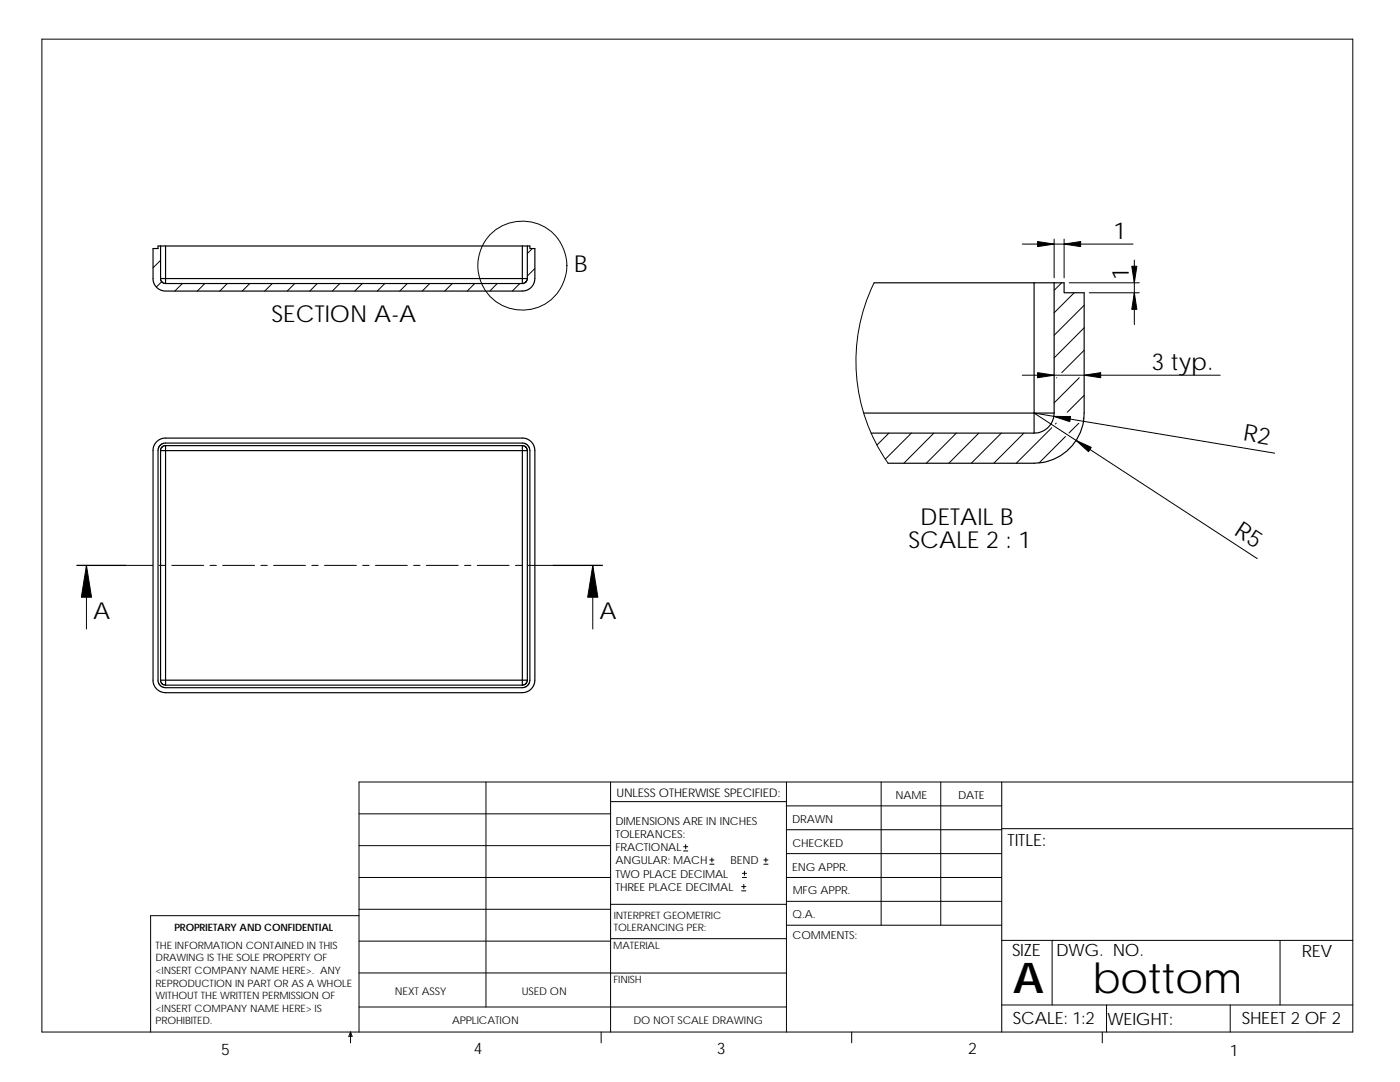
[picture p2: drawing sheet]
<svg xmlns="http://www.w3.org/2000/svg" width="279mm" height="216mm" viewBox="0 0 279 216" stroke-linecap="round" stroke-linejoin="round" font-family="sans-serif">
<g fill="none" stroke="#000" stroke-width=".2">
<path d="M8.4 7.8h261.6v198.1h-261.6zM32 51.9l-1.5 1.5M32.3 56.2l-1.1 1.1M36.4 56.6l-1.5 1.5M40.9 56.6l-1.5 1.5M45.4 56.6l-1.5 1.5M49.8 56.6l-1.5 1.5M54.3 56.6l-1.5 1.5M58.8 56.6l-1.5 1.5M63.3 56.6l-1.5 1.5M67.8 56.6l-1.5 1.5M72.3 56.6l-1.5 1.5"/>
<path d="M76.8 56.6l-1.5 1.5M81.3 56.6l-1.5 1.5M85.8 56.6l-1.5 1.5M90.3 56.6l-1.5 1.5M94.7 56.6l-1.5 1.5M99.2 56.6l-1.5 1.5M103.7 56.6l-1.5 1.5M106.2 49.6l-1 1M106.7 53.6l-1.5 1.5M174.5 56.4a35.5 35.5 0 0 0 2.7 36M204 48.7h22.1M210.4 47.7v7.7"/>
<path d="M211.9 56.4l-1.5 1.5M212.4 47.7v7.7M213.4 56.4h14M214.4 58.4l-4 4M217.4 58.4h10M226.4 51.9v12.9M204 74.9h39.5M210.9 75.4h.1M215.4 75.4l-5 5M216.4 60.9l-6 6M216.4 65.4l-6 6M216.4 69.9l-4.5 4.5"/>
<path d="M216.4 78.9l-3.4 3.4M177.4 86.4l-2.4 2.4M181.9 86.4l-5.2 5.2M186.4 86.4l-6 6M190.9 86.4l-6 6M195.3 86.4l-5.9 6M199.8 86.4l-6 6M204.3 86.4l-6 6M209.9 85.3l-7.1 7.1M210.8 84.4l-.2 .2M212.6 87.1l-5.2 5.3M215.3 84.4l-1.9 2"/>
<path d="M216.3 83.4l-.1 .2M254.4 90.4l-48-8 44.5 29.1M17.3 112.8v12.7M25.3 112.8h5.2M31.7 112.8h1.3M34.3 112.8h6.3M41.9 112.8h1.3M44.4 112.8h6.4M52.1 112.8h1.2M54.6 112.8h6.4M62.2 112.8h1.3M64.8 112.8h6.3"/>
<path d="M72.4 112.8h1.3M74.9 112.8h6.4M82.5 112.8h1.3M85.1 112.8h6.3M92.7 112.8h1.3M95.2 112.8h6.4M102.9 112.8h1.2M105.4 112.8h4.9M118.3 112.8v12.7M97 156v44.9M121.9 160h35.1M121.9 156v49.9"/>
<path d="M157 156v49.9M175.9 156v28.6M187.7 156v28.6M199.9 156v49.9M270 156h-198.4v49.9M71.6 162.4h50.3M71.6 175.1h50.3M71.6 168.7h50.3M136.4 169.8h.9M136.4 169h.9M136.8 168.5v.9M141.6 172.4h.9"/>
<path d="M141.6 171.6h.9M142.1 171.2v.8M148 177.8h.8M148 176.9h.8M148.2 175.1h.8M148.2 174.3h.8M148.4 176.5v.8M148.6 173.8v.9M152.4 172.4h.9M152.4 171.6h.9M152.8 171.2v.8M157 179.9h42.9"/>
<path d="M157 175.1h42.9M157 160.8h42.9M157 165.6h42.9M157 170.3h42.9M199.9 165.4h70.1M71.6 182.7h-41.5v23.2M71.6 194.1h50.3M71.6 181.4h50.3M71.6 187.8h50.3M121.9 180.4h35.1M121.9 187.3h35.1M121.9 194.2h35.1"/>
<path d="M157 184.6h42.9M199.9 187.6h70.1M210 187.6v12.9M255.5 187.6v12.9M70 205.9l.3 .9h-.7zM70 205.9v2.2M71.6 200.9h85.4M120 205.9v2.2M170 205.9v2.2M199.9 200.5h70.1M220 205.9v2.2M220.8 200.5v5.4"/>
<path d="M245.5 200.5v5.4"/>
<circle cx="104.2" cy="53" r="8.9"/>
</g>
<g fill="none" stroke="#000" stroke-width=".23">
<path d="M32 55.6h1M32 49.1h1v6.5M32 49.1v6.5M32 55.6l.3 .6 .7 .4M32 49.1h-.5v.5h-1v6.3l.3 .8 .5 .7 .8 .5 .9 .2h71.5l.9-.3 .7-.5 .5-.8 .1-.6v-6.3h-1v-.5h-.5M33 55.6v1M33 49.1h71.2M33 56.6h71.2M33 55.6h71.2M104.2 55.6v1M104.2 55.6h1M104.2 49.1v6.5"/>
<path d="M104.2 49.1h1M105.2 55.6l-.3 .7-.7 .3M105.2 49.1v6.5M174.5 56.4h31.9M206.4 56.4v26M206.4 56.4h4M210.4 56.4v26M210.4 56.4h2v2h4v24a10 10 0 0 1-10 10h-29.2M31.3 88.1l.8-.5 .6-.2h71.8l1.1 .4 .8 .9 .3 1.2v46.1l-.4 1.1-.9 .8-1.2 .3h-71.5l-1.1-.4-.7-.7-.4-1.1v-46.4l.3-.9zM32 88.8l.8-.4h71.7l.6 .2 .5 .6 .1 .7v45.8l-.2 .8-.5 .5-.8 .2h-71.2l-.8-.2-.4-.5-.3-.5v-46.3zM32 89.9v45.8M32 89.9h1"/>
<path d="M33 88.9l-.7 .3-.3 .7M33 88.9v1M33 88.9h71.2M33 89.9h71.2M33 89.9v45.8M104.2 88.9v1M104.2 89.9v45.8M104.2 88.9l.7 .3 .3 .7M104.2 89.9h1M105.2 89.9v45.8M172.4 82.4h34M173.8 86.4h32.6"/>
<path d="M206.4 82.4v4M206.4 82.4h4M210.4 82.4a4 4 0 0 1-4 4M32 135.7l.3 .7 .7 .3M32 135.7h1M33 135.7v1M33 136.7h71.2M33 135.7h71.2M104.2 135.7v1M104.2 135.7h1M105.2 135.7l-.3 .7-.7 .3"/>
</g>
<g fill="#000" stroke="#000" stroke-width=".2">
<path d="M17.3 112.8l1 6.4h-2.1zM118.3 112.8l1 6.4h-2z"/>
<path d="M207.1 48.2l3.3 .5-3.3 .5z" fill-rule="evenodd"/>
<path d="M212.4 48.7l3.3-.5v1z" fill-rule="evenodd"/>
<path d="M225.9 53.1h1l-.5 3.3z" fill-rule="evenodd"/>
<path d="M226.4 58.4l.5 3.3h-1z" fill-rule="evenodd"/>
<path d="M207.1 74.4l3.3 .5-3.3 .5z" fill-rule="evenodd"/>
<path d="M216.4 74.9l3.3-.5v1z" fill-rule="evenodd"/>
<path d="M210.3 83.1h3.4l-.2 1z" fill-rule="evenodd"/>
<path d="M214.8 87.9l3 1.4-.6 .8z" fill-rule="evenodd"/>
</g>
<path d="M15.3 112.8h10M110.3 112.8h10" fill="none" stroke="#000" stroke-width=".25"/>
<g font-size="8.5">
<text x="202.2" y="198.2">A</text>
<text x="218" y="198.1">bottom</text>
</g>
<g font-size="4.7">
<text x="222.3" y="47.7">1</text>
<text x="114.6" y="54.3">B</text>
<text x="225.3" y="55.8" transform="rotate(-90 225.3 55.8)">1</text>
<text x="54.2" y="64.2">SECTION A-A</text>
<text x="229.8" y="73.9">3 typ.</text>
<text x="248" y="87.8" transform="rotate(9 248 87.8)">R2</text>
<text x="183.7" y="104.8">DETAIL B</text>
<text x="246.1" y="106.5" transform="rotate(33 246.1 106.5)">R5</text>
<text x="181.3" y="109.3">SCALE 2 : 1</text>
<text x="18.6" y="123.4">A</text>
<text x="119.7" y="123.4">A</text>
</g>
<g font-size="3.4">
<text x="201.1" y="168.8">TITLE:</text>
<text x="202" y="190.8">SIZE</text>
<text x="210.8" y="190.8">DWG. NO.</text>
<text x="259.8" y="190.9">REV</text>
<text x="202.1" y="204.4">SCALE: 1:2</text>
<text x="221" y="204.5">WEIGHT:</text>
<text x="247.8" y="204.4">SHEET 2 OF 2</text>
</g>
<g font-size="3.2">
<text x="44.2" y="210.4">5</text>
<text x="94.6" y="210.3">4</text>
<text x="143" y="210.4">3</text>
<text x="193.2" y="210.4">2</text>
<text x="245.4" y="210.7">1</text>
</g>
<text font-size="2.4" x="123" y="158.9">UNLESS OTHERWISE SPECIFIED:</text>
<g font-size="2.2">
<text x="178.7" y="159.4">NAME</text>
<text x="191.2" y="159.4">DATE</text>
<text x="122.8" y="164.5">DIMENSIONS ARE IN INCHES</text>
<text x="122.8" y="167.2">TOLERANCES:</text>
<text x="158.1" y="164.2">DRAWN</text>
<text x="122.8" y="169.8">FRACTIONAL</text>
<text x="122.8" y="172.5">ANGULAR: MACH</text>
<text x="145.8" y="172.5">BEND</text>
<text x="158.1" y="173.7">ENG APPR.</text>
<text x="158.1" y="169.1">CHECKED</text>
<text x="122.8" y="175.1">TWO PLACE DECIMAL</text>
<text x="122.8" y="177.8">THREE PLACE DECIMAL</text>
<text x="158.2" y="178.5">MFG APPR.</text>
<text x="158.2" y="183.2">Q.A.</text>
<text x="158.2" y="187.4">COMMENTS:</text>
</g>
<g font-size="2.1">
<text x="78.8" y="198.5">NEXT ASSY</text>
<text x="104.1" y="198.5">USED ON</text>
<text x="90.2" y="204.3">APPLICATION</text>
<text x="126.4" y="204.4">DO NOT SCALE DRAWING</text>
</g>
<g font-size="2">
<text x="34.8" y="185.7">PROPRIETARY AND CONFIDENTIAL</text>
<text x="122.5" y="183.3">INTERPRET GEOMETRIC</text>
<text x="122.5" y="185.9">TOLERANCING PER:</text>
<text x="31.1" y="189.3">THE INFORMATION CONTAINED IN THIS</text>
<text x="31.1" y="191.8">DRAWING IS THE SOLE PROPERTY OF</text>
<text x="122.4" y="189.4">MATERIAL</text>
<text x="31.1" y="194.3">&lt;INSERT COMPANY NAME HERE&gt;. ANY</text>
<text x="31.1" y="196.8">REPRODUCTION IN PART OR AS A WHOLE</text>
<text x="122.4" y="196.2">FINISH</text>
<text x="31.1" y="199.4">WITHOUT THE WRITTEN PERMISSION OF</text>
<text x="31.1" y="201.9">&lt;INSERT COMPANY NAME HERE&gt; IS</text>
<text x="31.1" y="204.4">PROHIBITED.</text>
</g>
</svg>
